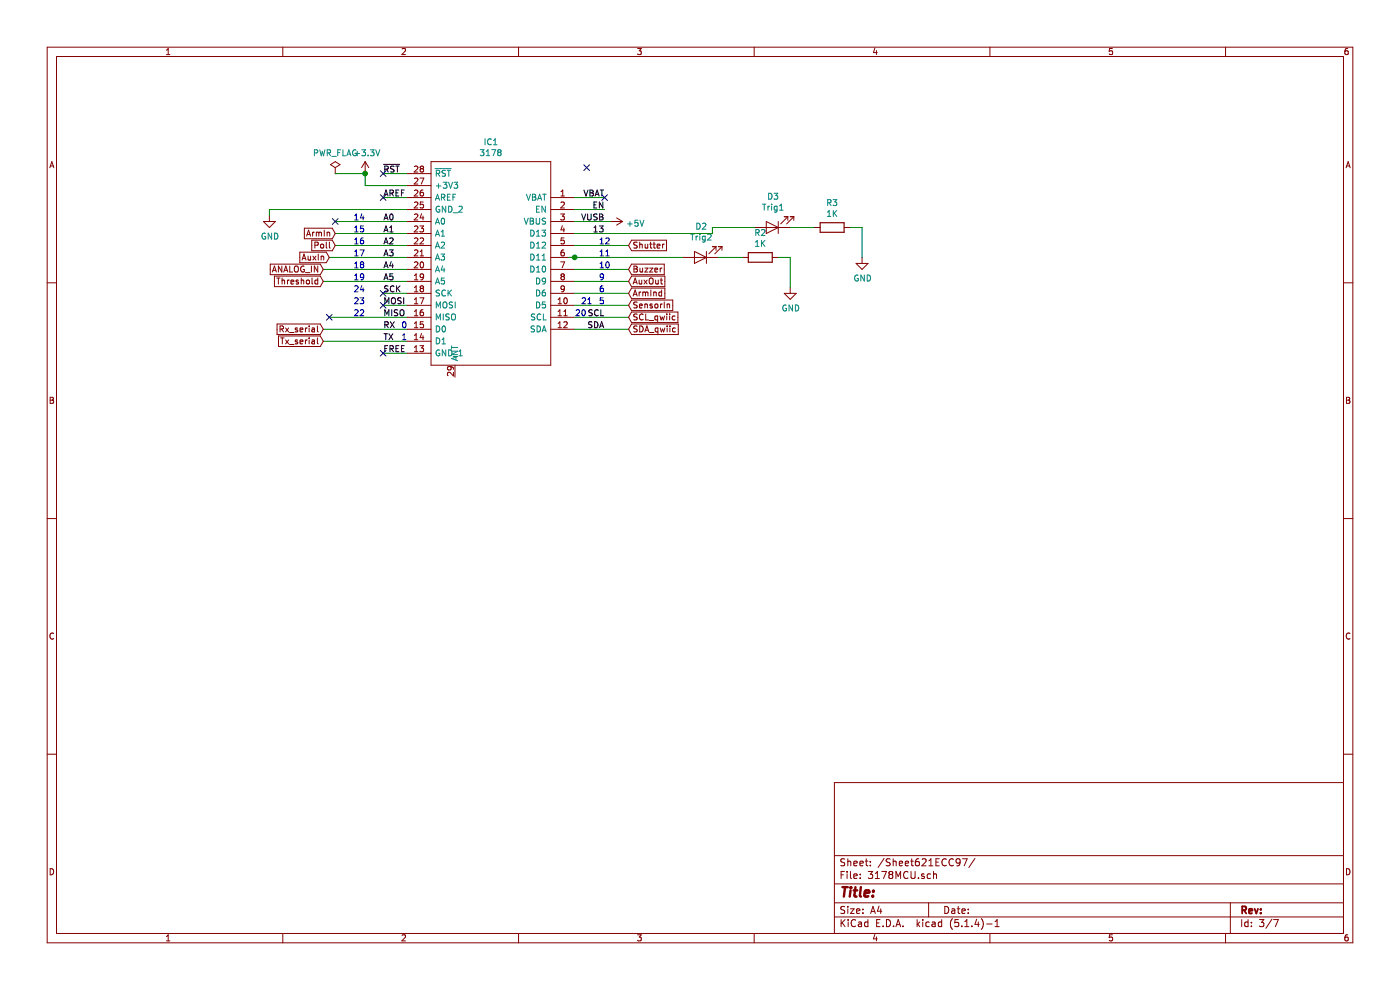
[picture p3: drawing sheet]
EESchema Schematic File Version 4
LIBS:CameraTriggerSensorNodeOnly-cache
EELAYER 30 0
EELAYER END
$Descr A4 11693 8268
encoding utf-8
Sheet 3 7
Title ""
Date ""
Rev ""
Comp ""
Comment1 ""
Comment2 ""
Comment3 ""
Comment4 ""
$EndDescr
$Comp
L SamacSys_Parts:3178 IC1
U 1 1
P 4200 1150
F 0 "IC1" V 4235 1050 50  0000 C CNN
F 1 "3178" V 4326 1050 50  0000 C CNN
F 2 "3178" H 6150 1550 50  0001 L CNN
F 3 "https://componentsearchengine.com/Datasheets/1/3403.pdf" H 6150 1450 50  0001 L CNN
F 4 "Adafruit Feather M0 with RFM95 LoRa Radio - 900MHz - RadioFruit" H 6150 1350 50  0001 L CNN "Description"
F 5 "8" H 6150 1250 50  0001 L CNN "Height"
F 6 "485-3178" H 6150 1150 50  0001 L CNN "Mouser2 Part Number"
F 7 "https://www.mouser.com/Search/Refine.aspx?Keyword=485-3178" H 6150 1050 50  0001 L CNN "Mouser2 Price/Stock"
F 8 "Adafruit" H 6150 950 50  0001 L CNN "Manufacturer_Name"
F 9 "3178" H 6150 850 50  0001 L CNN "Manufacturer_Part_Number"
	1    4200 1150
	0    1    1    0   
$EndComp
Wire Wire Line
	4750 2150 4800 2150
Wire Wire Line
	4800 2150 5700 2150
Connection ~ 4800 2150
Wire Wire Line
	4800 1950 5950 1950
Wire Wire Line
	5950 1950 5950 1900
Wire Wire Line
	5950 1900 6300 1900
Wire Wire Line
	7100 1900 7200 1900
Wire Wire Line
	7200 1900 7200 2150
$Comp
L power:GND #PWR014
U 1 1
P 7200 2150
F 0 "#PWR014" H 7200 1900 50  0001 C CNN
F 1 "GND" H 7205 1977 50  0000 C CNN
F 2 "" H 7200 2150 50  0001 C CNN
F 3 "" H 7200 2150 50  0001 C CNN
	1    7200 2150
	1    0    0    -1  
$EndComp
Wire Wire Line
	6600 1900 6800 1900
$Comp
L Device:R R3
U 1 1
P 6950 1900
F 0 "R3" V 6743 1900 50  0000 C CNN
F 1 "1K" V 6834 1900 50  0000 C CNN
F 2 "Resistor_SMD:R_0603_1608Metric" V 6880 1900 50  0001 C CNN
F 3 "~" H 6950 1900 50  0001 C CNN
F 4 "C22843" V 6950 1900 50  0001 C CNN "LCSC"
	1    6950 1900
	0    1    1    0   
$EndComp
$Comp
L Device:LED D3
U 1 1
P 6450 1900
F 0 "D3" H 6443 1645 50  0000 C CNN
F 1 "Trig1" H 6443 1736 50  0000 C CNN
F 2 "LED_SMD:LED_0603_1608Metric" H 6450 1900 50  0001 C CNN
F 3 "~" H 6450 1900 50  0001 C CNN
F 4 "C264544" H 6450 1900 50  0001 C CNN "LCSC"
	1    6450 1900
	-1   0    0    1   
$EndComp
Wire Wire Line
	6500 2150 6600 2150
Wire Wire Line
	6600 2150 6600 2400
$Comp
L power:GND #PWR013
U 1 1
P 6600 2400
F 0 "#PWR013" H 6600 2150 50  0001 C CNN
F 1 "GND" H 6605 2227 50  0000 C CNN
F 2 "" H 6600 2400 50  0001 C CNN
F 3 "" H 6600 2400 50  0001 C CNN
	1    6600 2400
	1    0    0    -1  
$EndComp
Wire Wire Line
	6000 2150 6200 2150
$Comp
L Device:R R2
U 1 1
P 6350 2150
F 0 "R2" V 6143 2150 50  0000 C CNN
F 1 "1K" V 6234 2150 50  0000 C CNN
F 2 "Resistor_SMD:R_0603_1608Metric" V 6280 2150 50  0001 C CNN
F 3 "~" H 6350 2150 50  0001 C CNN
F 4 "C22843" V 6350 2150 50  0001 C CNN "LCSC"
	1    6350 2150
	0    1    1    0   
$EndComp
$Comp
L Device:LED D2
U 1 1
P 5850 2150
F 0 "D2" H 5843 1895 50  0000 C CNN
F 1 "Trig2" H 5843 1986 50  0000 C CNN
F 2 "LED_SMD:LED_0603_1608Metric" H 5850 2150 50  0001 C CNN
F 3 "~" H 5850 2150 50  0001 C CNN
F 4 "C389521" H 5850 2150 50  0001 C CNN "LCSC"
	1    5850 2150
	-1   0    0    1   
$EndComp
Text GLabel 2700 2250 0    50   Input ~ 0
ANALOG_IN
Wire Wire Line
	4800 1650 5050 1650
Wire Wire Line
	4800 1750 5050 1750
Wire Wire Line
	4800 1850 5100 1850
Wire Wire Line
	4800 2050 5250 2050
Wire Wire Line
	4800 2250 5250 2250
Wire Wire Line
	4800 2350 5250 2350
Wire Wire Line
	4800 2450 5250 2450
Wire Wire Line
	4800 2550 5250 2550
Wire Wire Line
	4800 2650 5250 2650
Wire Wire Line
	4800 2750 5250 2750
Text GLabel 2800 1950 0    50   Input ~ 0
ArmIn
NoConn ~ 4900 1400
NoConn ~ 3200 2550
NoConn ~ 3200 2450
Wire Wire Line
	3200 2550 3400 2550
Wire Wire Line
	3200 2450 3400 2450
Text GLabel 2700 2350 0    50   Input ~ 0
Threshold
Wire Wire Line
	2700 2850 3400 2850
Wire Wire Line
	2700 2750 3400 2750
Text GLabel 2700 2850 0    50   Input ~ 0
Tx_serial
Text GLabel 2700 2750 0    50   Input ~ 0
Rx_serial
Wire Wire Line
	2700 2250 3400 2250
Text GLabel 5250 2750 2    50   Input ~ 0
SDA_qwiic
Text GLabel 5250 2650 2    50   Input ~ 0
SCL_qwiic
NoConn ~ 2800 1850
NoConn ~ 2750 2650
$Comp
L power:GND #PWR010
U 1 1
P 2250 1800
F 0 "#PWR010" H 2250 1550 50  0001 C CNN
F 1 "GND" H 2255 1627 50  0000 C CNN
F 2 "" H 2250 1800 50  0001 C CNN
F 3 "" H 2250 1800 50  0001 C CNN
	1    2250 1800
	1    0    0    -1  
$EndComp
Wire Wire Line
	2250 1800 2250 1750
Text Label 5050 1650 2    50   ~ 0
VBAT
Text Label 5050 1750 2    50   ~ 0
EN
Text Label 5050 1850 2    50   ~ 0
VUSB
Text Label 5050 1950 2    50   ~ 0
13
$Comp
L power:+5V #PWR012
U 1 1
P 5100 1850
F 0 "#PWR012" H 5100 1700 50  0001 C CNN
F 1 "+5V" V 5115 1978 50  0000 L CNN
F 2 "" H 5100 1850 50  0001 C CNN
F 3 "" H 5100 1850 50  0001 C CNN
	1    5100 1850
	0    1    1    0   
$EndComp
Text GLabel 5250 2350 2    50   Input ~ 0
AuxOut
NoConn ~ 5050 1650
Text GLabel 5250 2050 2    50   Input ~ 0
Shutter
Text GLabel 5250 2250 2    50   Input ~ 0
Buzzer
Text GLabel 5250 2450 2    50   Input ~ 0
ArmInd
Text GLabel 5250 2550 2    50   Input ~ 0
SensorIn
Text Label 5050 2750 2    50   ~ 0
SDA
Text Label 5050 2650 2    50   ~ 0
SCL
Text Notes 5000 2550 0    50   ~ 0
5
Text Notes 5000 2450 0    50   ~ 0
6
Text Notes 5000 2350 0    50   ~ 0
9
Text Notes 5000 2250 0    50   ~ 0
10
Text Notes 5000 2150 0    50   ~ 0
11
Text Notes 5000 2050 0    50   ~ 0
12
Text Notes 4850 2550 0    50   ~ 0
21
Text Notes 4800 2650 0    50   ~ 0
20
Text Notes 3350 2850 0    50   ~ 0
1
Text Notes 3350 2750 0    50   ~ 0
0
Text Notes 2950 2250 0    50   ~ 0
18
Text Notes 2950 2150 0    50   ~ 0
17
Wire Wire Line
	2750 2150 3400 2150
Text Notes 2950 2650 0    50   ~ 0
22
Text Notes 2950 2550 0    50   ~ 0
23
Text Notes 2950 2450 0    50   ~ 0
24
Text Notes 2950 2350 0    50   ~ 0
19
Text Notes 2950 2050 0    50   ~ 0
16
Text Notes 2950 1950 0    50   ~ 0
15
Text Notes 2950 1850 0    50   ~ 0
14
Wire Wire Line
	2800 1450 3050 1450
$Comp
L power:PWR_FLAG #FLG01
U 1 1
P 2800 1450
F 0 "#FLG01" H 2800 1525 50  0001 C CNN
F 1 "PWR_FLAG" H 2800 1623 50  0000 C CNN
F 2 "" H 2800 1450 50  0001 C CNN
F 3 "~" H 2800 1450 50  0001 C CNN
	1    2800 1450
	1    0    0    -1  
$EndComp
Wire Wire Line
	3400 2350 2700 2350
Wire Wire Line
	2750 2650 3400 2650
Text GLabel 2750 2150 0    50   Input ~ 0
AuxIn
Wire Wire Line
	2800 2050 3400 2050
Text Label 3200 2650 0    50   ~ 0
MISO
Text Label 3200 2750 0    50   ~ 0
RX
Text Label 3200 2850 0    50   ~ 0
TX
Text Label 3200 2950 0    50   ~ 0
FREE
Wire Wire Line
	3200 2950 3400 2950
NoConn ~ 3200 2950
NoConn ~ 3200 1450
NoConn ~ 3200 1650
Wire Wire Line
	2250 1750 3400 1750
Wire Wire Line
	2800 1950 3400 1950
Text GLabel 2800 2050 0    50   Input ~ 0
Poll
Wire Wire Line
	2800 1850 3400 1850
Text Label 3200 1450 0    50   ~ 0
~RST
Text Label 3200 1650 0    50   ~ 0
AREF
Wire Wire Line
	3200 1450 3400 1450
Wire Wire Line
	3200 1650 3400 1650
$Comp
L power:+3.3V #PWR011
U 1 1
P 3050 1450
F 0 "#PWR011" H 3050 1300 50  0001 C CNN
F 1 "+3.3V" H 3065 1623 50  0000 C CNN
F 2 "" H 3050 1450 50  0001 C CNN
F 3 "" H 3050 1450 50  0001 C CNN
	1    3050 1450
	1    0    0    -1  
$EndComp
Connection ~ 3050 1450
Wire Wire Line
	3050 1450 3050 1550
Wire Wire Line
	3050 1550 3400 1550
Text Label 3200 2550 0    50   ~ 0
MOSI
Text Label 3200 2450 0    50   ~ 0
SCK
Text Label 3200 2350 0    50   ~ 0
A5
Text Label 3200 2250 0    50   ~ 0
A4
Text Label 3200 2150 0    50   ~ 0
A3
Text Label 3200 2050 0    50   ~ 0
A2
Text Label 3200 1950 0    50   ~ 0
A1
Text Label 3200 1850 0    50   ~ 0
A0
$EndSCHEMATC
